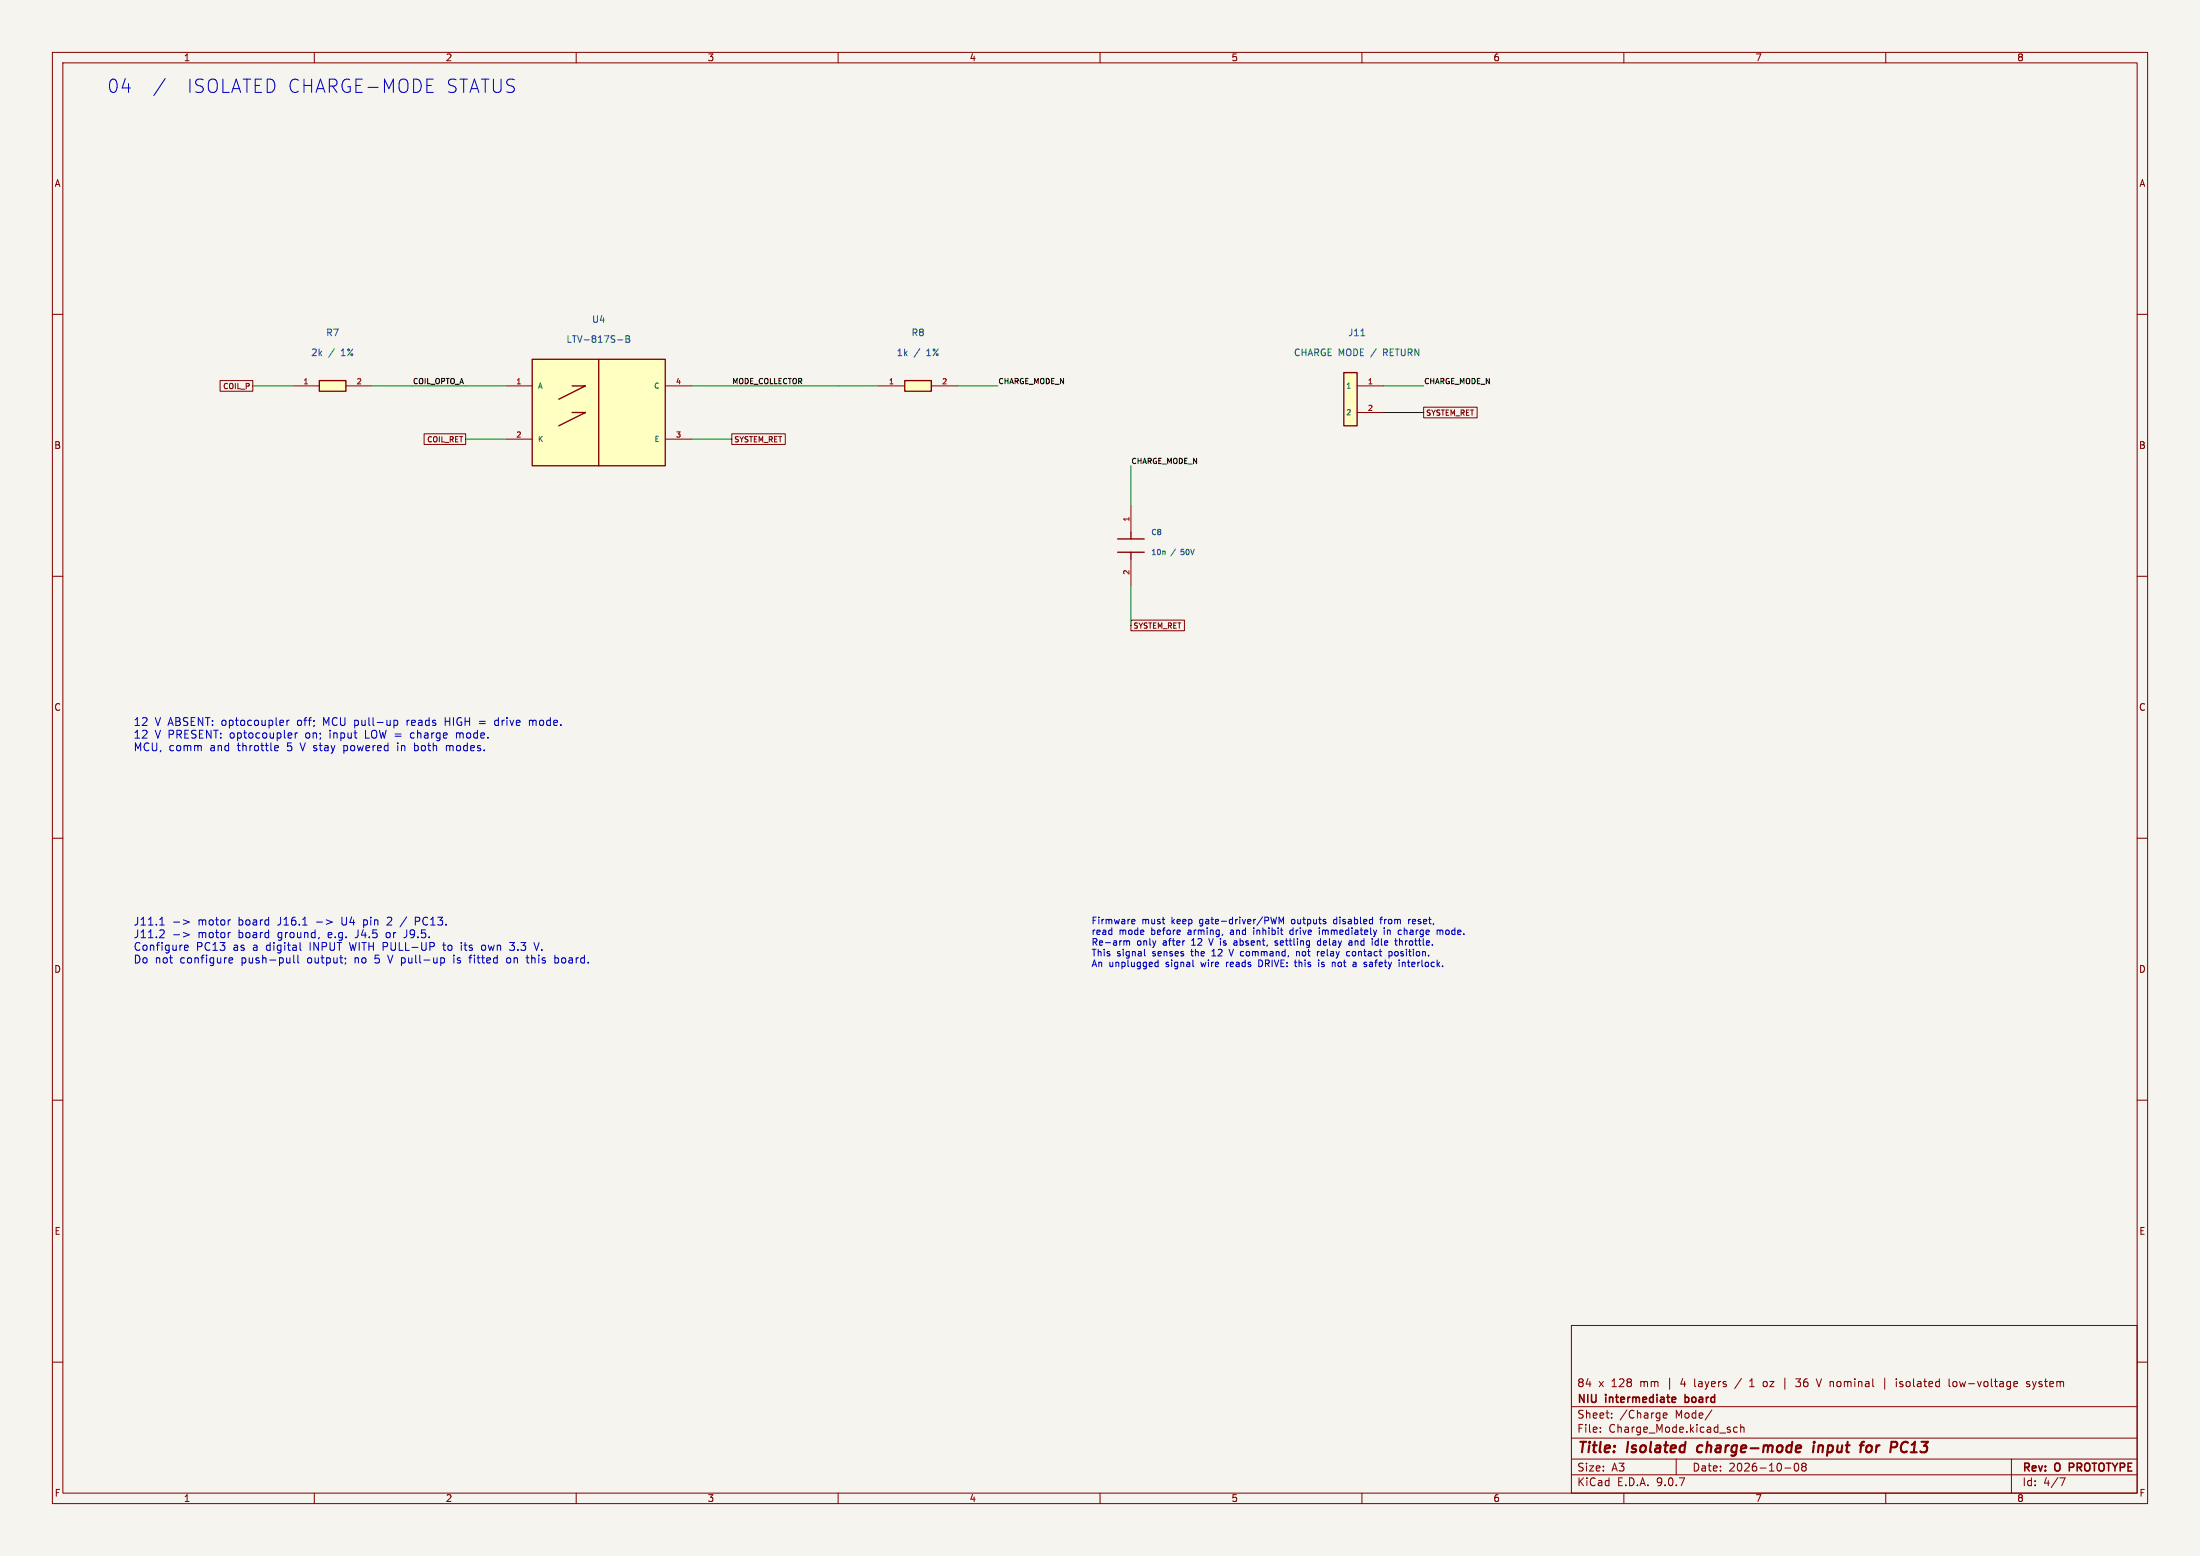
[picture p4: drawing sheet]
(kicad_sch (version 20250114) (generator "eeschema") (paper "A3") (title_block (title "Isolated charge-mode input for PC13") (date "2026-10-08") (rev "O PROTOTYPE") (company "NIU intermediate board") (comment 1 "84 x 128 mm | 4 layers / 1 oz | 36 V nominal | isolated low-voltage system")) (lib_symbols (symbol "NIU:C" (pin_names (offset 1.016)) (in_bom yes) (on_board yes) (property "Reference" "X" (at 0 5.08 0) (effects (font (size 1.27 1.27)))) (property "Value" "C" (at 0 -5.08 0) (effects (font (size 1.27 1.27)))) (symbol "C_0_1" (polyline (pts (xy -2.54 1.27) (xy 2.54 1.27)) (stroke (width 0.254) (type default)) (fill (type none))) (polyline (pts (xy -2.54 -1.27) (xy 2.54 -1.27)) (stroke (width 0.254) (type default)) (fill (type none))) (polyline (pts (xy 0 2.54) (xy 0 1.27)) (stroke (width 0.254) (type default)) (fill (type none))) (polyline (pts (xy 0 -1.27) (xy 0 -2.54)) (stroke (width 0.254) (type default)) (fill (type none)))) (symbol "C_1_1" (pin passive line (at 0 7.62 270) (length 5.08) (name "~" (effects (font (size 1.0 1.0)))) (number "1" (effects (font (size 1.0 1.0))))) (pin passive line (at 0 -7.62 90) (length 5.08) (name "~" (effects (font (size 1.0 1.0)))) (number "2" (effects (font (size 1.0 1.0))))))) (symbol "NIU:CONN" (pin_names (offset 1.016)) (in_bom yes) (on_board yes) (property "Reference" "X" (at 0 5.08 0) (effects (font (size 1.27 1.27)))) (property "Value" "CONN" (at 0 -5.08 0) (effects (font (size 1.27 1.27)))) (symbol "CONN_0_1" (rectangle (start -2.54 2.54) (end 0 -7.62) (stroke (width 0.254) (type default)) (fill (type background)))) (symbol "CONN_1_1" (pin passive line (at 5.08 0 180) (length 5.08) (name "1" (effects (font (size 1.0 1.0)))) (number "1" (effects (font (size 1.0 1.0))))) (pin passive line (at 5.08 -5.08 180) (length 5.08) (name "2" (effects (font (size 1.0 1.0)))) (number "2" (effects (font (size 1.0 1.0))))))) (symbol "NIU:FLAG" (power) (pin_names (offset 1.016)) (in_bom yes) (on_board yes) (property "Reference" "X" (at 0 5.08 0) (effects (font (size 1.27 1.27)))) (property "Value" "FLAG" (at 0 -5.08 0) (effects (font (size 1.27 1.27)))) (symbol "FLAG_0_1" (polyline (pts (xy 0 0) (xy 0 2.54) (xy -2.54 3.81) (xy 0 5.08) (xy 2.54 3.81) (xy 0 2.54)) (stroke (width 0.254) (type default)) (fill (type none)))) (symbol "FLAG_1_1" (pin power_out line (at 0 0 90) (length 0) (name "pwr" (effects (font (size 1.0 1.0)))) (number "1" (effects (font (size 1.0 1.0))))))) (symbol "NIU:OPTO" (pin_names (offset 1.016)) (in_bom yes) (on_board yes) (property "Reference" "X" (at 0 5.08 0) (effects (font (size 1.27 1.27)))) (property "Value" "OPTO" (at 0 -5.08 0) (effects (font (size 1.27 1.27)))) (symbol "OPTO_0_1" (rectangle (start -12.7 10.16) (end 12.7 -10.16) (stroke (width 0.254) (type default)) (fill (type background))) (polyline (pts (xy 0 -10.16) (xy 0 10.16)) (stroke (width 0.254) (type default)) (fill (type none))) (polyline (pts (xy -7.62 2.54) (xy -2.54 5.08) (xy -5.08 5.08)) (stroke (width 0.254) (type default)) (fill (type none))) (polyline (pts (xy -7.62 -2.54) (xy -2.54 0) (xy -5.08 0)) (stroke (width 0.254) (type default)) (fill (type none)))) (symbol "OPTO_1_1" (pin passive line (at -17.78 5.08 0) (length 5.08) (name "A" (effects (font (size 1.0 1.0)))) (number "1" (effects (font (size 1.0 1.0))))) (pin passive line (at -17.78 -5.08 0) (length 5.08) (name "K" (effects (font (size 1.0 1.0)))) (number "2" (effects (font (size 1.0 1.0))))) (pin open_collector line (at 17.78 5.08 180) (length 5.08) (name "C" (effects (font (size 1.0 1.0)))) (number "4" (effects (font (size 1.0 1.0))))) (pin passive line (at 17.78 -5.08 180) (length 5.08) (name "E" (effects (font (size 1.0 1.0)))) (number "3" (effects (font (size 1.0 1.0))))))) (symbol "NIU:R" (pin_names (offset 1.016)) (in_bom yes) (on_board yes) (property "Reference" "X" (at 0 5.08 0) (effects (font (size 1.27 1.27)))) (property "Value" "R" (at 0 -5.08 0) (effects (font (size 1.27 1.27)))) (symbol "R_0_1" (rectangle (start -2.54 1.016) (end 2.54 -1.016) (stroke (width 0.254) (type default)) (fill (type background)))) (symbol "R_1_1" (pin passive line (at -7.62 0 0) (length 5.08) (name "~" (effects (font (size 1.0 1.0)))) (number "1" (effects (font (size 1.0 1.0))))) (pin passive line (at 7.62 0 180) (length 5.08) (name "~" (effects (font (size 1.0 1.0)))) (number "2" (effects (font (size 1.0 1.0)))))))) (text "04  /  ISOLATED CHARGE-MODE STATUS" (at 20.32 15.24 0) (effects (font (size 2.54 2.54)) (justify left top))) (symbol (lib_id "NIU:OPTO") (at 114.3 78.74 0) (unit 1) (in_bom yes) (on_board yes) (dnp no) (property "Reference" "U4" (at 114.3 60.959999999999994 0) (effects (font (size 1.27 1.27)))) (property "Value" "LTV-817S-B" (at 114.3 64.77 0) (effects (font (size 1.27 1.27)))) (property "Footprint" "NIU:SMDIP-4_W9.53mm" (at 114.3 78.74 0) (effects (font (size 1.27 1.27)) (hide yes))) (property "Datasheet" "" (at 114.3 78.74 0) (effects (font (size 1.27 1.27)) (hide yes))) (property "MPN" "LTV-817S-B" (at 114.3 78.74 0) (effects (font (size 1.27 1.27)) (hide yes))) (property "Rating" "Optocoupler; CTR 130-260% at 5mA" (at 114.3 78.74 0) (effects (font (size 1.27 1.27)) (hide yes))) (property "Notes" "Isolated charge-mode indication only; no hardware motor inhibit." (at 114.3 78.74 0) (effects (font (size 1.27 1.27)) (hide yes))) (pin "1") (pin "2") (pin "4") (pin "3") (property "Manufacturer" "LITEON" (at 114.3 78.74 0) (effects (font (size 1.27 1.27)) (hide yes))) (property "Mouser" "859-LTV-817S-B" (at 114.3 78.74 0) (effects (font (size 1.27 1.27)) (hide yes)))) (global_label "COIL_RET" (shape passive) (at 88.9 83.82 180) (effects (font (size 1.016 1.016)) (justify right))) (label "MODE_COLLECTOR" (at 139.7 73.66 0) (effects (font (size 1.016 1.016)) (justify left bottom))) (global_label "SYSTEM_RET" (shape passive) (at 139.7 83.82 0) (effects (font (size 1.016 1.016)) (justify left))) (symbol (lib_id "NIU:R") (at 63.5 73.66 0) (unit 1) (in_bom yes) (on_board yes) (dnp no) (property "Reference" "R7" (at 63.5 63.5 0) (effects (font (size 1.27 1.27)))) (property "Value" "2k / 1%" (at 63.5 67.31 0) (effects (font (size 1.27 1.27)))) (property "Footprint" "NIU:R_0805_2012Metric" (at 63.5 73.66 0) (effects (font (size 1.27 1.27)) (hide yes))) (property "Datasheet" "" (at 63.5 73.66 0) (effects (font (size 1.27 1.27)) (hide yes))) (property "MPN" "RC0805FR-072KL" (at 63.5 73.66 0) (effects (font (size 1.27 1.27)) (hide yes))) (property "Rating" "1% 0.125W" (at 63.5 73.66 0) (effects (font (size 1.27 1.27)) (hide yes))) (property "Notes" "Approximately 5mA optocoupler LED current from protected external 12V." (at 63.5 73.66 0) (effects (font (size 1.27 1.27)) (hide yes))) (pin "1") (pin "2") (property "Manufacturer" "YAGEO" (at 63.5 73.66 0) (effects (font (size 1.27 1.27)) (hide yes))) (property "Mouser" "603-RC0805FR-072KL" (at 63.5 73.66 0) (effects (font (size 1.27 1.27)) (hide yes)))) (global_label "COIL_P" (shape passive) (at 48.26 73.66 180) (effects (font (size 1.016 1.016)) (justify right))) (label "COIL_OPTO_A" (at 78.74 73.66 0) (effects (font (size 1.016 1.016)) (justify left bottom))) (symbol (lib_id "NIU:R") (at 175.26 73.66 0) (unit 1) (in_bom yes) (on_board yes) (dnp no) (property "Reference" "R8" (at 175.26 63.5 0) (effects (font (size 1.27 1.27)))) (property "Value" "1k / 1%" (at 175.26 67.31 0) (effects (font (size 1.27 1.27)))) (property "Footprint" "NIU:R_0805_2012Metric" (at 175.26 73.66 0) (effects (font (size 1.27 1.27)) (hide yes))) (property "Datasheet" "" (at 175.26 73.66 0) (effects (font (size 1.27 1.27)) (hide yes))) (property "MPN" "RC0805FR-071KL" (at 175.26 73.66 0) (effects (font (size 1.27 1.27)) (hide yes))) (property "Rating" "1% 0.125W" (at 175.26 73.66 0) (effects (font (size 1.27 1.27)) (hide yes))) (property "Notes" "Series protection for open-collector GPIO connection." (at 175.26 73.66 0) (effects (font (size 1.27 1.27)) (hide yes))) (pin "1") (pin "2") (property "Manufacturer" "YAGEO" (at 175.26 73.66 0) (effects (font (size 1.27 1.27)) (hide yes))) (property "Mouser" "603-RC0805FR-071KL" (at 175.26 73.66 0) (effects (font (size 1.27 1.27)) (hide yes)))) (label "CHARGE_MODE_N" (at 190.5 73.66 0) (effects (font (size 1.016 1.016)) (justify left bottom))) (symbol (lib_id "NIU:C") (at 215.9 104.14 0) (unit 1) (in_bom yes) (on_board yes) (dnp no) (property "Reference" "C8" (at 219.71 101.6 0) (effects (font (size 1.016 1.016)) (justify left))) (property "Value" "10n / 50V" (at 219.71 105.41 0) (effects (font (size 1.016 1.016)) (justify left))) (property "Footprint" "NIU:C_0805_2012Metric" (at 215.9 104.14 0) (effects (font (size 1.27 1.27)) (hide yes))) (property "Datasheet" "" (at 215.9 104.14 0) (effects (font (size 1.27 1.27)) (hide yes))) (property "MPN" "C0805C103K5RACTU" (at 215.9 104.14 0) (effects (font (size 1.27 1.27)) (hide yes))) (property "Rating" "X7R, 10%, 0805" (at 215.9 104.14 0) (effects (font (size 1.27 1.27)) (hide yes))) (property "Notes" "Noise filter; uses MCU internal 3.3V pull-up." (at 215.9 104.14 0) (effects (font (size 1.27 1.27)) (hide yes))) (pin "1") (pin "2") (property "Manufacturer" "KEMET" (at 215.9 104.14 0) (effects (font (size 1.27 1.27)) (hide yes))) (property "Mouser" "80-C0805C103K5R" (at 215.9 104.14 0) (effects (font (size 1.27 1.27)) (hide yes)))) (label "CHARGE_MODE_N" (at 215.9 88.9 0) (effects (font (size 1.016 1.016)) (justify left bottom))) (global_label "SYSTEM_RET" (shape passive) (at 215.9 119.38 0) (effects (font (size 1.016 1.016)) (justify left))) (symbol (lib_id "NIU:CONN") (at 259.08 73.66 0) (unit 1) (in_bom yes) (on_board yes) (dnp no) (property "Reference" "J11" (at 259.08 63.5 0) (effects (font (size 1.27 1.27)))) (property "Value" "CHARGE MODE / RETURN" (at 259.08 67.31 0) (effects (font (size 1.27 1.27)))) (property "Footprint" "NIU:PinHeader_1x02_P2.54mm_Vertical" (at 259.08 73.66 0) (effects (font (size 1.27 1.27)) (hide yes))) (property "Datasheet" "" (at 259.08 73.66 0) (effects (font (size 1.27 1.27)) (hide yes))) (property "MPN" "M20-9990245" (at 259.08 73.66 0) (effects (font (size 1.27 1.27)) (hide yes))) (property "Rating" "3A header / LV signals" (at 259.08 73.66 0) (effects (font (size 1.27 1.27)) (hide yes))) (property "Notes" "" (at 259.08 73.66 0) (effects (font (size 1.27 1.27)) (hide yes))) (pin "1") (pin "2") (property "Manufacturer" "Harwin" (at 259.08 73.66 0) (effects (font (size 1.27 1.27)) (hide yes))) (property "Mouser" "855-M20-9990245" (at 259.08 73.66 0) (effects (font (size 1.27 1.27)) (hide yes)))) (label "CHARGE_MODE_N" (at 271.78 73.66 0) (effects (font (size 1.016 1.016)) (justify left bottom))) (global_label "SYSTEM_RET" (shape passive) (at 271.78 78.74 0) (effects (font (size 1.016 1.016)) (justify left))) (text "12 V ABSENT: optocoupler off; MCU pull-up reads HIGH = drive mode.\n12 V PRESENT: optocoupler on; input LOW = charge mode.\nMCU, comm and throttle 5 V stay powered in both modes." (at 25.4 137.16 0) (effects (font (size 1.5 1.5)) (justify left top))) (text "J11.1 -> motor board J16.1 -> U4 pin 2 / PC13.\nJ11.2 -> motor board ground, e.g. J4.5 or J9.5.\nConfigure PC13 as a digital INPUT WITH PULL-UP to its own 3.3 V.\nDo not configure push-pull output; no 5 V pull-up is fitted on this board." (at 25.4 175.26 0) (effects (font (size 1.5 1.5)) (justify left top))) (text "Firmware must keep gate-driver/PWM outputs disabled from reset,\nread mode before arming, and inhibit drive immediately in charge mode.\nRe-arm only after 12 V is absent, settling delay and idle throttle.\nThis signal senses the 12 V command, not relay contact position.\nAn unplugged signal wire reads DRIVE: this is not a safety interlock." (at 208.28 175.26 0) (effects (font (size 1.27 1.27)) (justify left top))) (wire (pts (xy 48.26 73.66) (xy 55.88 73.66)) (stroke (width 0) (type default))) (wire (pts (xy 71.12 73.66) (xy 78.74 73.66)) (stroke (width 0) (type default))) (wire (pts (xy 88.9 73.66) (xy 96.52 73.66)) (stroke (width 0) (type default))) (wire (pts (xy 88.9 83.82) (xy 96.52 83.82)) (stroke (width 0) (type default))) (wire (pts (xy 132.08 73.66) (xy 139.7 73.66)) (stroke (width 0) (type default))) (wire (pts (xy 132.08 83.82) (xy 139.7 83.82)) (stroke (width 0) (type default))) (wire (pts (xy 160.02 73.66) (xy 167.64 73.66)) (stroke (width 0) (type default))) (wire (pts (xy 182.88 73.66) (xy 190.5 73.66)) (stroke (width 0) (type default))) (wire (pts (xy 215.9 88.9) (xy 215.9 96.52)) (stroke (width 0) (type default))) (wire (pts (xy 215.9 111.76) (xy 215.9 119.38)) (stroke (width 0) (type default))) (wire (pts (xy 264.16 73.66) (xy 271.78 73.66)) (stroke (width 0) (type default))) (wire (pts (xy 264.16 78.74) (xy 271.78 78.74)) (stroke (width 0) (type default))) (wire (pts (xy 78.74 73.66) (xy 88.9 73.66)) (stroke (width 0) (type default))) (wire (pts (xy 139.7 73.66) (xy 160.02 73.66)) (stroke (width 0) (type default))))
